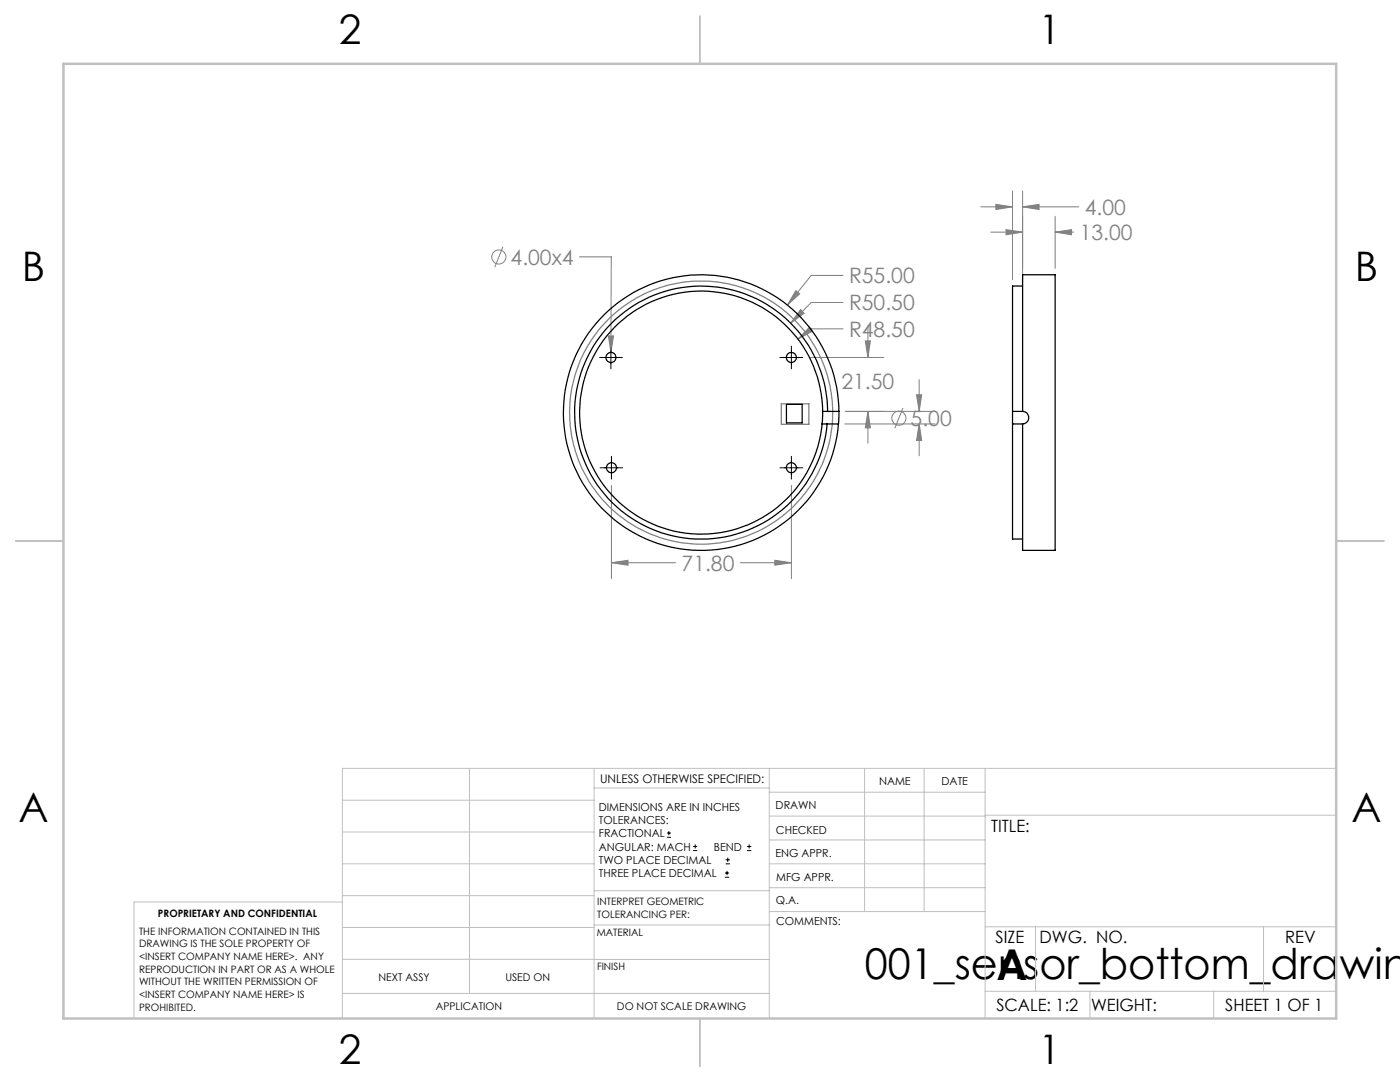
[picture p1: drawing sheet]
<svg xmlns="http://www.w3.org/2000/svg" width="279mm" height="216mm" viewBox="0 0 279 216" stroke-linecap="round" stroke-linejoin="round" font-family="sans-serif">
<g fill="none" stroke="#808080" stroke-width=".2">
<path d="M202.1 38.1v17.7M204.1 38.1v17.7M100.4 49.2l-1.7 4.1M115.6 51.3h6.4l-.1 19M158.8 58l.8 .6-2.5 2.3zM168.2 55h-6.3l-4.8 5.9M195.7 41.3h6.4M197.7 46.3h6.4M198.8 40.8l3.3 .5-3.3 .5zM200.8 45.8l3.3 .5-3.3 .5zM204.1 41.3l3.3-.5v1zM204.1 41.3h11.2"/>
<path d="M210.6 46.3l3.3-.5v1zM210.6 43.1v10.5M210.6 46.3h3.7M121.4 67h1l-.5 3.3zM159.8 61.8l.7 .7-2.7 2zM161.5 71.3h14.9M161.6 65.3l.6 .8-3 1.6zM168.2 60.4h-6.3l-4.1 4.1M168.2 65.6h-6.3l-2.7 2.1M172.7 68h1l-.5 3.3zM173.2 65v6.3M182.9 78.8h1l-.5 3.3z"/>
<path d="M183.4 75.7v6.4M122 96.9v18.6M157.9 96.9v18.6M168.6 84.6h18M168.7 82.1h17.9M173.2 82.1l.5 3.3h-1zM173.2 82.1v6.3M180.2 81.4l-1.6 4M183.4 84.6l.5 3.3h-1zM183.4 84.6v6.3M122 112.3l3.3-.5v1zM122 112.3h12.8"/>
<path d="M147.7 112.3h10.2M154.6 111.8l3.3 .5-3.3 .5z"/>
<circle cx="99.6" cy="51.3" r="1.41"/>
<circle cx="179.4" cy="83.4" r="1.41"/>
</g>
<g fill="none" stroke="#000" stroke-width=".2">
<path d="M119.7 71.3h4.5M121.9 69.1v4.5M155.6 71.3h4.6M157.9 69.1v4.5M119.8 93.3h4.5M122 91.1v4.5M155.6 93.3h4.6M157.9 91.1v4.5M133.1 167.1h.8M133.1 166.2h.8M133.5 165.8v.9M138.3 169.7h.8"/>
<path d="M138.3 168.9h.8M138.7 168.5v.8M144.7 175h.8M144.7 174.2h.8M144.8 172.4h.9M144.8 171.6h.9M145.1 173.8v.8M145.2 171.1v.9M149.1 169.7h.8M149.1 168.9h.8M149.5 168.5v.8"/>
</g>
<g fill="none" stroke="#808080" stroke-width=".25">
<path d="M155.9 80.6h5.5v4.1h-5.5z"/>
<circle cx="139.9" cy="82.3" r="26.2"/>
</g>
<g fill="none" stroke="#c0c0c0" stroke-width=".2">
<path d="M68.3 159.7h50.3M93.7 153.3v44.9M118.6 153.3v49.9M118.6 157.2h34.9M153.5 153.3v49.9M153.5 158.1h43.1M172.5 153.3v28.6M184.4 153.3v28.6M196.6 153.3v49.9M266.7 153.3h-198.4v49.9M68.3 178.7h50.3M68.3 172.4h50.3"/>
<path d="M68.3 166h50.3M68.3 180h-41.6v23.2M118.6 177.7h35M153.5 167.6h43.1M153.5 162.8h43.1M153.5 172.4h43.1M153.5 177.1h43.1M196.6 162.7h70.1M68.3 198.2h85.2M68.3 191.4l85.2 .1M68.3 185.1h50.3M118.6 184.6h35"/>
<path d="M153.6 181.9h43M196.6 197.8h70.1M196.6 184.9h70.1M206.7 184.9v12.9M217.5 197.8v5.4M242.2 197.8v5.4M252.2 184.9v12.9"/>
</g>
<path d="M139.7 3.2v9.5M3.1 107.9h9.6M266.7 107.9h9.5M139.7 203.2v9.6" fill="none" stroke="#c0c0c0" stroke-width=".25"/>
<path d="M12.7 12.7h254v190.5h-254z" fill="none" stroke="#c0c0c0" stroke-width=".5"/>
<path d="M121.4 67l.5 3.3 .5-3.3zM158.8 58l-1.7 2.9 2.5-2.3zM159.8 61.8l-2 2.7 2.7-2zM161.6 65.3l-2.4 2.4 3-1.6zM182.9 78.8h1l-.5 3.3zM183.4 84.6l.5 3.3h-1zM172.7 68h1l-.5 3.3zM173.2 82.1l.5 3.3h-1zM122 112.3l3.3-.5v1zM154.6 111.8l3.3 .5-3.3 .5zM204.1 41.3l3.3-.5v1zM198.8 40.8l3.3 .5-3.3 .5zM210.6 46.3l3.3-.5v1zM200.8 45.8l3.3 .5-3.3 .5z" fill="#808080"/>
<g fill="none" stroke="#000" stroke-width=".25">
<path d="M204.1 57.1h-2v25M157 80.7h3.1v3.7h-3.1zM164.1 84.6h3.2M164.2 82.1a24.2 24.2 0 0 0-35.9-21.1 24.2 24.2 0 0 0-1.7 41.6 24.2 24.2 0 0 0 37.5-18M164.2 82.1l-.1 2.5M164.2 82.1h3.2M165.2 82.1a25.2 25.2 0 0 0-36.4-22.4 25.2 25.2 0 0 0-4.6 42.5 25.2 25.2 0 0 0 40.3-14.2l.6-3.4M167.4 82.1l-.1 2.5M167.4 82.1a27.5 27.5 0 0 0-40.4-24 27.5 27.5 0 0 0-2.7 46.9 27.5 27.5 0 0 0 42.9-19.2l.1-1.2M202.1 84.6v23h2M202.1 82.1v2.5M202.1 84.6h2"/>
<path d="M202.1 82.1h2M204.1 82.1v-27.3h6.5v55h-6.5v-25.2M204.1 82.1a1.25 1.25 0 0 1 1.2 1.2 1.25 1.25 0 0 1-1.2 1.3"/>
<circle cx="121.9" cy="71.3" r=".99"/>
<circle cx="157.9" cy="71.3" r=".99"/>
<circle cx="122" cy="93.3" r="1"/>
<circle cx="157.9" cy="93.3" r="1"/>
</g>
<g font-size="8.5">
<text x="172.6" y="195.4">001_sensor_bottom_drawin</text>
<text x="198.9" y="195.5">A</text>
</g>
<g font-size="8.1">
<text x="67.6" y="8.9">2</text>
<text x="207.3" y="8.9">1</text>
<text x="4.4" y="56.2">B</text>
<text x="270.4" y="56.2">B</text>
<text x="3.7" y="164.1">A</text>
<text x="269.7" y="164.1">A</text>
<text x="67.6" y="212.4">2</text>
<text x="207.3" y="212.4">1</text>
</g>
<g font-size="4.2" fill="#808080">
<text x="215.5" y="47.9">13.00</text>
<text x="216.5" y="42.9">4.00</text>
<text x="101.9" y="52.8">4.00x4</text>
<text x="169.4" y="56.5">R55.00</text>
<text x="169.4" y="61.9">R50.50</text>
<text x="169.4" y="67.2">R48.50</text>
<text x="167.9" y="77.7">21.50</text>
<text x="181.7" y="85">5.00</text>
<text x="136" y="113.9">71.80</text>
</g>
<g font-size="3.4">
<text x="197.8" y="166">TITLE:</text>
<text x="198.7" y="188.1">SIZE</text>
<text x="207.5" y="188.1">DWG. NO.</text>
<text x="256.5" y="188.2">REV</text>
<text x="198.8" y="201.7">SCALE: 1:2</text>
<text x="217.7" y="201.8">WEIGHT:</text>
<text x="244.5" y="201.7">SHEET 1 OF 1</text>
</g>
<text font-size="2.4" x="119.8" y="156.2">UNLESS OTHERWISE SPECIFIED:</text>
<g font-size="2.2">
<text x="119.5" y="161.8">DIMENSIONS ARE IN INCHES</text>
<text x="154.8" y="161.4">DRAWN</text>
<text x="175.4" y="156.6">NAME</text>
<text x="187.9" y="156.7">DATE</text>
<text x="119.5" y="164.4">TOLERANCES:</text>
<text x="119.5" y="167.1">FRACTIONAL</text>
<text x="154.9" y="166.3">CHECKED</text>
<text x="119.5" y="169.7">ANGULAR: MACH</text>
<text x="119.5" y="172.4">TWO PLACE DECIMAL</text>
<text x="142.5" y="169.7">BEND</text>
<text x="154.8" y="171">ENG APPR.</text>
<text x="119.5" y="175">THREE PLACE DECIMAL</text>
<text x="154.9" y="175.7">MFG APPR.</text>
<text x="154.9" y="180.4">Q.A.</text>
<text x="154.9" y="184.6">COMMENTS:</text>
</g>
<g font-size="2.1">
<text x="75.5" y="195.7">NEXT ASSY</text>
<text x="100.9" y="195.7">USED ON</text>
<text x="86.9" y="201.5">APPLICATION</text>
<text x="123.1" y="201.6">DO NOT SCALE DRAWING</text>
</g>
<g font-size="2">
<text x="31.5" y="182.9">PROPRIETARY AND CONFIDENTIAL</text>
<text x="119.2" y="180.6">INTERPRET GEOMETRIC</text>
<text x="119.2" y="183.1">TOLERANCING PER:</text>
<text x="27.8" y="186.5">THE INFORMATION CONTAINED IN THIS</text>
<text x="27.8" y="189">DRAWING IS THE SOLE PROPERTY OF</text>
<text x="27.8" y="191.6">&lt;INSERT COMPANY NAME HERE&gt;. ANY</text>
<text x="119.1" y="186.7">MATERIAL</text>
<text x="27.8" y="194.1">REPRODUCTION IN PART OR AS A WHOLE</text>
<text x="27.8" y="196.6">WITHOUT THE WRITTEN PERMISSION OF</text>
<text x="119.1" y="193.5">FINISH</text>
<text x="27.8" y="199.1">&lt;INSERT COMPANY NAME HERE&gt; IS</text>
<text x="27.8" y="201.7">PROHIBITED.</text>
</g>
</svg>
